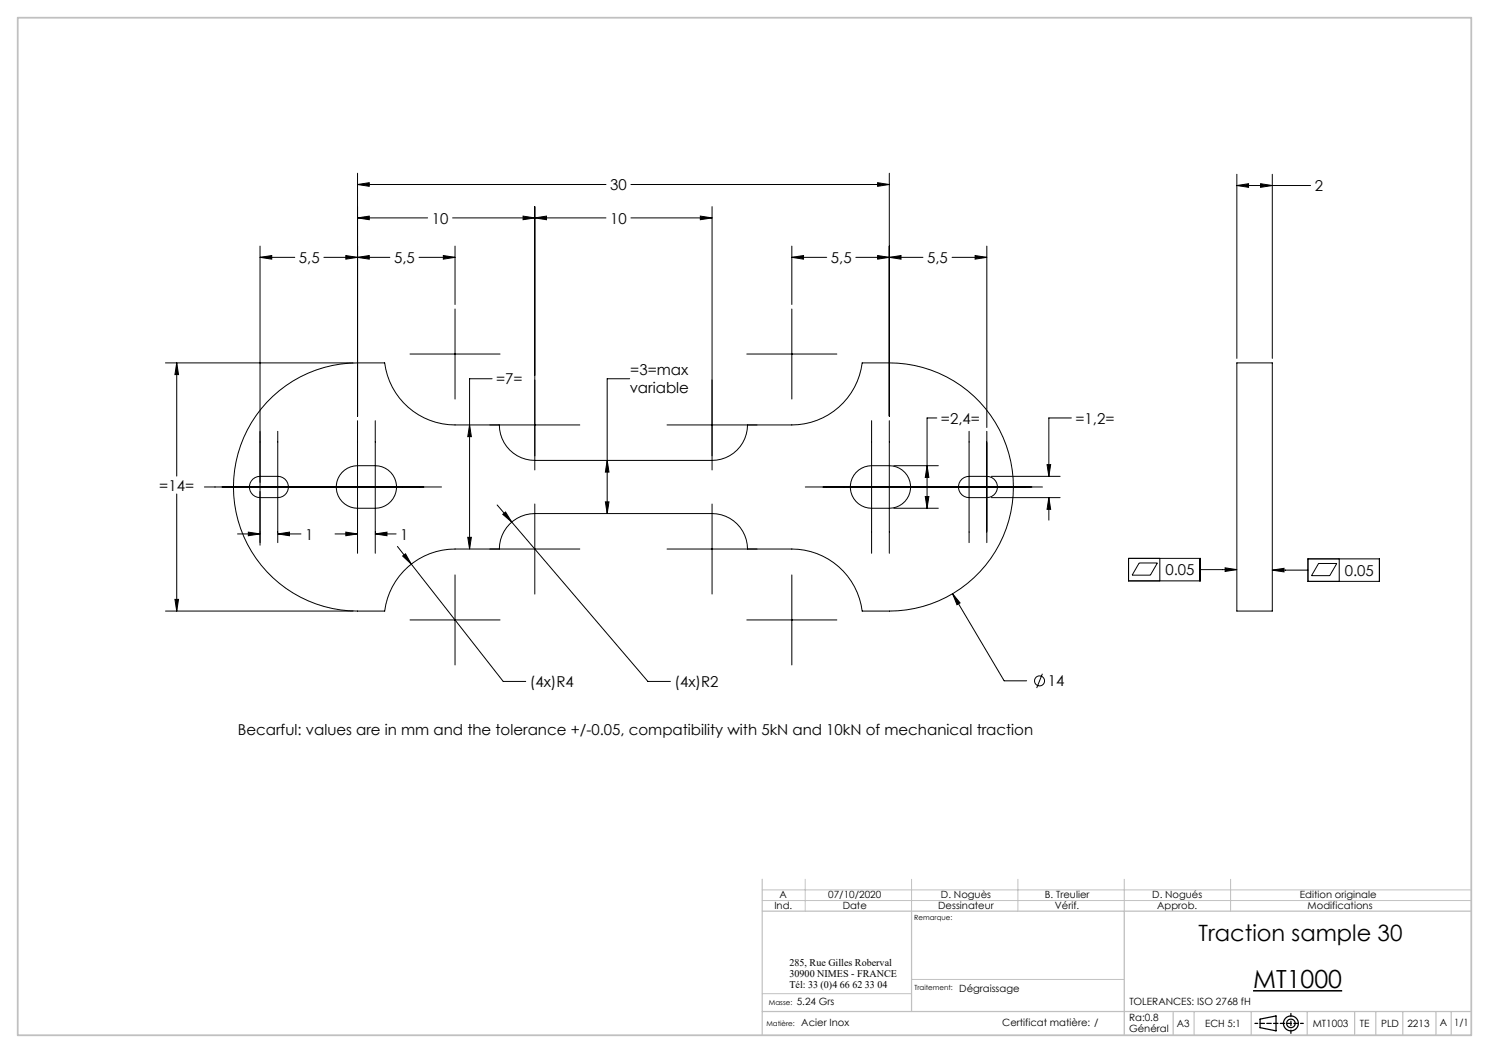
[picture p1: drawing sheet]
<svg xmlns="http://www.w3.org/2000/svg" width="420mm" height="297mm" viewBox="0 0 420 297" stroke-linecap="round" stroke-linejoin="round" font-family="sans-serif">
<g fill="none" stroke="#000" stroke-width=".28">
<path d="M100.8 52l3.4-.5v1zM100.8 48.9v68.5M100.8 52h70.1M150.8 58.3v74.3M178 52h72.8M200.8 58.3v74.3M247.5 51.5l3.3 .5-3.3 .5zM250.8 48.9v68.5M348.9 52.3l3.3-.5v1zM348.9 49.2v51.9M348.9 52.3h20.8M355.6 51.8l3.3 .5-3.3 .5z"/>
<path d="M358.9 49.2v51.9M73.3 72.6l3.4-.5v1zM73.3 69.4v84.4M73.3 72.6h9.8M91.4 72.6h18.6M97.5 72.1l3.3 .5-3.3 .5zM100.8 72.6l3.4-.5v1zM100.8 61.5l3.4-.5v1zM100.8 61.5h19.8M118.2 72.6h10.1M125 72.1l3.3 .5-3.3 .5zM127.7 61.5h43.2"/>
<path d="M128.3 69.4v16.5M147.5 61l3.3 .5-3.3 .5zM150.8 61.5l3.4-.5v1zM178 61.5h22.8M197.5 61l3.3 .5-3.3 .5zM223.3 72.6l3.4-.5v1zM223.3 69.4v16.5M223.3 72.6h9.9M241.4 72.6h18.9M247.5 72.1l3.3 .5-3.3 .5zM250.8 72.6l3.4-.5v1zM268.5 72.6h9.8"/>
<path d="M275 72.1l3.3 .5-3.3 .5zM278.3 69.4v51.2M115.6 99.9h25.4M128.3 87.2v25.4M210.6 99.9h25.4M223.3 87.2v25.4M46.7 102.4h52.9M49.8 102.4l.6 3.3h-1.1zM49.8 102.4v31.9M100.8 118.7v37.4M105.8 118.7v37.4M132.4 119.9l.6 3.3h-1.1z"/>
<path d="M138.8 106.8h-6.4v48.1M140.8 119.9a10 10 0 0 0 10 10h50a10 10 0 0 0 10-10M163.5 119.9h-35.2a20 20 0 0 1-19.8-17.5 53 53 0 0 0-17.1 1.3 35 35 0 0 0-25.2 38.4 35 35 0 0 0 34.6 30.3h7.7a20 20 0 0 1 19.8-17.5h35.2M177.6 106.8h-6.3v38.1M188.1 119.9h35.2a20 20 0 0 0 19.9-17.5 53 53 0 0 1 17.1 1.3 35 35 0 0 1 25.2 38.4 35 35 0 0 1-34.7 30.3h-7.6a20 20 0 0 0-19.9-17.5h-35.2M245.8 118.7v37.4M250.8 118.7v37.4M264.2 117.9h-2.7v25.5M302.2 117.9h-6.4v16.5M348.9 102.4h10v70h-10zM49.8 139.3v33.1M57.6 137.4h66.9"/>
<path d="M71.4 135.1l.6-.4 1.3-.3h5a3 3 0 0 1 3 3 3 3 0 0 1-3 3h-5a3 3 0 0 1-2.8-2 3 3 0 0 1 .9-3.3zM78.3 121.7v31.4M96.4 133.3a6 6 0 0 1 4.4-1.9h5a6 6 0 0 1 6 6 6 6 0 0 1-6 6h-5a6 6 0 0 1-5.4-3.6 6 6 0 0 1 1-6.5zM171.3 129.9l.5 3.3h-1zM227.1 137.4h66.9M241.4 133.3a6 6 0 0 1 4.4-1.9h5a6 6 0 0 1 6 6 6 6 0 0 1-6 6h-5a6 6 0 0 1-5.4-3.6 6 6 0 0 1 1-6.5zM252.1 131.4h12.6M261.5 131.4l.5 3.3h-1zM271.4 135.1l.6-.4 1.3-.3h5a3 3 0 0 1 3 3 3 3 0 0 1-3 3h-5a3 3 0 0 1-2.8-2 3 3 0 0 1 .9-3.3zM273.3 121.7v31.4M278.3 121.7v31.4M279.6 134.4h19.4"/>
<path d="M295.3 131.1h1.1l-.6 3.3zM67 150.6h6.3M70 150.1l3.3 .5-3.3 .5zM78.3 150.6l3.4-.5v1zM78.3 150.6h6.6M94.5 150.6h6.3M97.5 150.1l3.3 .5-3.3 .5zM105.8 150.6l3.4-.5v1zM105.8 150.6h5.9M112.1 154.1l3.9 5M113.6 156.8l.8-.6 1.6 2.9zM116 159.1l25.9 33.1h6.4"/>
<path d="M131.9 151.6h1.1l-.6 3.3zM140.2 142.4l42.6 49.8h6.3M140.8 154.9a10 10 0 0 1 10-10h50a10 10 0 0 1 10 10M141.8 145.1l.8-.7 1.8 2.9zM150.8 142.2v25.4M170.8 141.6h1l-.5 3.3zM200.8 142.2v25.4M252.1 143.4h12.6M261 140.1h1l-.5 3.3zM279.6 140.4h19.4M295.8 140.4l.6 3.3h-1.1zM295.8 140.4v6.3"/>
<path d="M318.3 157.5h20.2v6.3h-20.2zM321.3 158.8h5.2l-2 3.4h-5.2zM327.1 157.5v6.3M368.9 157.6h20.2v6.4h-20.2zM371.9 158.9h5.2l-2 3.5h-5.2zM377.8 157.6v6.4M46.7 172.4h52.9M49.3 169.1h1.1l-.6 3.3zM115.6 174.9h25.4M128.3 162.2v25.4M210.6 174.9h25.4M223.3 162.2v25.4"/>
<path d="M268.7 167.5l2.1 2.5-.9 .6zM268.7 167.5l14.5 24.5h6.4M338.5 160.7h10.4M345.6 160.2l3.3 .5-3.3 .5zM358.9 160.8h10M358.9 160.8l3.3-.5v1zM294 190l-1.6 4.1"/>
<circle cx="293.2" cy="192" r="1.41"/>
</g>
<path d="M353.4 279.5h25.2" fill="none" stroke="#000" stroke-width=".43"/>
<g fill="none" stroke="#000" stroke-width=".35">
<path d="M355.4 287.5l4.5-.9v4.1l-4.5-.8z"/>
<circle cx="364.1" cy="288.7" r="2.1"/>
<circle cx="364.1" cy="288.7" r="1.2"/>
</g>
<path d="M364.1 285.8v5.7" fill="none" stroke="#000" stroke-width=".35" stroke-dasharray="6.3 1.3 1.3 1.3" stroke-dashoffset="5.4"/>
<path d="M354 288.7h13.6" fill="none" stroke="#000" stroke-width=".35" stroke-dasharray="1.3 .6" stroke-dashoffset=".5"/>
<path d="M215 254h200M215 251h200M227.1 248v9M257.1 248v9M287.1 248v9M317.1 248v9M347.1 248v9M257.1 276.3h60M215 280.3h42.1" fill="none" stroke="#c0c0c0" stroke-width=".28"/>
<g fill="none" stroke="#c0c0c0" stroke-width=".35">
<path d="M215 257h200M215 248v44M257.1 257v28.3M317.1 257v35M215 285.3h200M330.9 285.3v6.7M336.8 285.3v6.7M352.9 285.3v6.7M368.7 285.3v6.7M382.1 285.3v6.7M388.1 285.3v6.7M395.7 285.3v6.7"/>
<path d="M405 285.3v6.7M409.3 285.3v6.7"/>
</g>
<path d="M5 5h410v287h-410z" fill="none" stroke="#c0c0c0" stroke-width=".5"/>
<g fill="#000">
<path d="M247.5 51.5l3.3 .5-3.3 .5zM100.8 52l3.4-.5v1zM73.3 72.6l3.4-.5v1zM97.5 72.1l3.3 .5-3.3 .5zM275 72.1l3.3 .5-3.3 .5zM250.8 72.6l3.4-.5v1zM49.8 102.4l.6 3.3h-1.1zM49.3 169.1h1.1l-.6 3.3zM100.8 72.6l3.4-.5v1zM125 72.1l3.3 .5-3.3 .5zM223.3 72.6l3.4-.5v1zM247.5 72.1l3.3 .5-3.3 .5zM97.5 150.1l3.3 .5-3.3 .5zM105.8 150.6l3.4-.5v1zM70 150.1l3.3 .5-3.3 .5zM78.3 150.6l3.4-.5v1zM295.3 131.1h1.1l-.6 3.3zM295.8 140.4l.6 3.3h-1.1zM261.5 131.4l.5 3.3h-1zM261 140.1h1l-.5 3.3zM132.4 119.9l.6 3.3h-1.1zM131.9 151.6h1.1l-.6 3.3zM113.6 156.8l2.4 2.3-1.6-2.9zM141.8 145.1l2.6 2.2-1.8-2.9zM150.8 61.5l3.4-.5v1zM197.5 61l3.3 .5-3.3 .5zM171.3 129.9l.5 3.3h-1zM170.8 141.6h1l-.5 3.3zM100.8 61.5l3.4-.5v1zM147.5 61l3.3 .5-3.3 .5zM268.7 167.5l1.2 3.1 .9-.6zM355.6 51.8l3.3 .5-3.3 .5zM348.9 52.3l3.3-.5v1z"/>
<path d="M345.6 160.2l3.3 .5-3.3 .5zM358.9 160.8l3.3-.5v1z"/>
</g>
<text font-size="7.1" x="353.4" y="278.7">MT1000</text>
<text font-size="6.3" x="338.1" y="265.3">Traction sample 30</text>
<g font-size="4.2">
<text x="172.1" y="53.6">30</text>
<text x="370.8" y="53.9">2</text>
<text x="121.8" y="63.1">10</text>
<text x="172.1" y="63.1">10</text>
<text x="84.3" y="74.2">5,5</text>
<text x="111.1" y="74.2">5,5</text>
<text x="234.4" y="74.2">5,5</text>
<text x="261.5" y="74.2">5,5</text>
<text x="177.8" y="105.9">=3=max</text>
<text x="140" y="108.4">=7=</text>
<text x="177.6" y="111">variable</text>
<text x="265.4" y="119.5">=2,4=</text>
<text x="303.4" y="119.5">=1,2=</text>
<text x="44.9" y="138.4">=14=</text>
<text x="86.1" y="152.2">1</text>
<text x="112.9" y="152.2">1</text>
<text x="328.7" y="162.3">0.05</text>
<text x="379.3" y="162.4">0.05</text>
<text x="149.5" y="193.8">(4x)R4</text>
<text x="190.3" y="193.8">(4x)R2</text>
<text x="295.5" y="193.6">14</text>
<text x="67.1" y="207.2">Becarful: values are in mm and the tolerance +/-0.05, compatibility with 5kN and 10kN of mechanical traction</text>
</g>
<g font-size="2.9">
<text x="222.7" y="272.5">285, Rue Gilles Roberval</text>
<text x="222.7" y="275.5">30900 NIMES - FRANCE</text>
<text x="222.7" y="278.5">Tél: 33 (0)4 66 62 33 04</text>
</g>
<g font-size="2.8">
<text x="218.4" y="256.4">Ind.</text>
<text x="219.9" y="253.2">A</text>
<text x="233.6" y="253.2">07/10/2020</text>
<text x="237.7" y="256.4">Date</text>
<text x="264.6" y="256.4">Dessinateur</text>
<text x="265.4" y="253.2">D. Noguès</text>
<text x="294.7" y="253.2">B. Treulier</text>
<text x="297.6" y="256.4">Vérif.</text>
<text x="325" y="253.2">D. Nogués</text>
<text x="326.4" y="256.4">Approb.</text>
<text x="366.7" y="253.2">Edition originale</text>
<text x="368.8" y="256.4">Modifications</text>
<text x="270.6" y="279.8">Dégraissage</text>
<text x="224.7" y="283.6">5.24 Grs</text>
<text x="318.6" y="283.6">TOLERANCES: ISO 2768 fH</text>
<text x="226" y="289.3">Acier Inox</text>
<text x="282.7" y="289.3">Certificat matière: /</text>
<text x="318.5" y="291">Général</text>
<text x="318.5" y="288">Ra:0.8</text>
<text x="332" y="289.7">A3</text>
<text x="340" y="289.7">ECH 5:1</text>
<text x="370.3" y="289.6">MT1003</text>
<text x="383.6" y="289.6">TE</text>
<text x="389.6" y="289.7">PLD</text>
<text x="397" y="289.7">2213</text>
<text x="406.2" y="289.5">A</text>
<text x="410.2" y="289.5">1/1</text>
</g>
<g font-size="2">
<text x="257.9" y="259.4">Remarque:</text>
<text x="257.9" y="279.3">Traitement:</text>
<text x="216.9" y="283.6">Masse:</text>
<text x="216.2" y="289.3">Matière:</text>
</g>
</svg>
